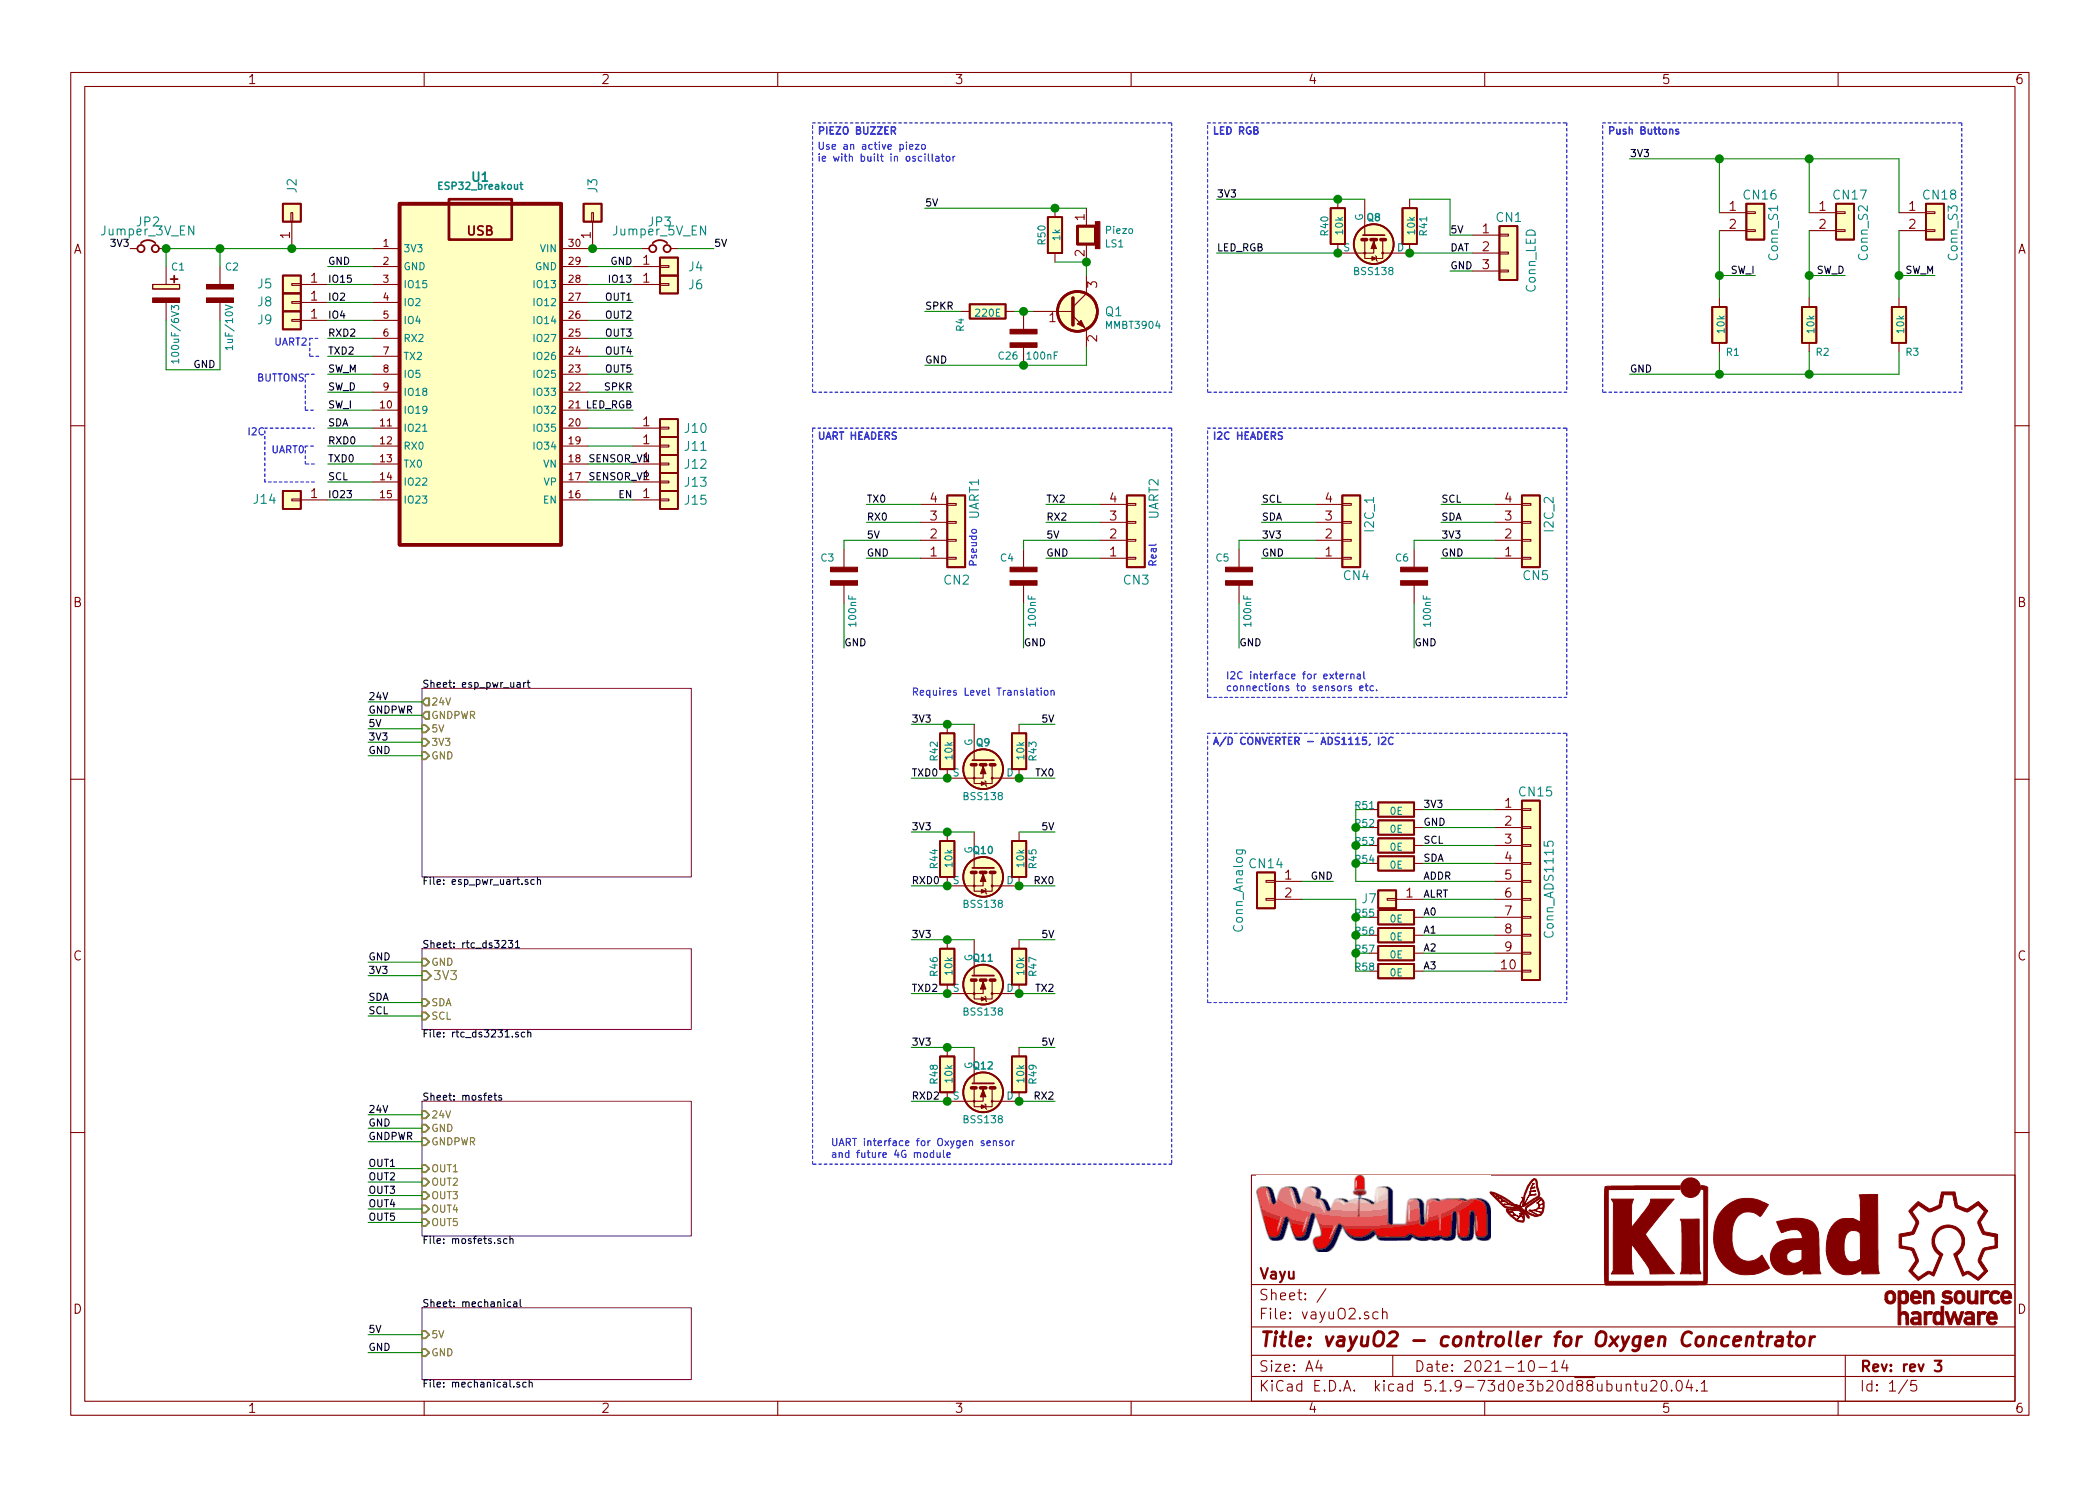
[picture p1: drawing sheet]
EESchema Schematic File Version 4
EELAYER 30 0
EELAYER END
$Descr A4 11693 8268
encoding utf-8
Sheet 1 5
Title "vayuO2 - controller for Oxygen Concentrator"
Date "2021-10-14"
Rev "rev 3"
Comp "Vayu"
Comment1 ""
Comment2 ""
Comment3 ""
Comment4 ""
$EndDescr
Text Label 1825 2675 0    40   ~ 0
SCL
Text Label 1825 2375 0    40   ~ 0
SDA
Text Label 3525 2175 2    40   ~ 0
SPKR
Text Label 3525 2275 2    40   ~ 0
LED_RGB
$Comp
L AA_vayuO2_symbols:R R2
U 1 1
P 10075 1800
F 0 "R2" H 10150 1650 40  0000 C CNN
F 1 "10k" V 10082 1801 40  0000 C CNN
F 2 "AA_vayu:R_0603_1608Metric" V 10005 1800 30  0001 C CNN
F 3 "" H 10075 1800 30  0000 C CNN
	1    10075 1800
	1    0    0    -1  
$EndComp
$Comp
L AA_vayuO2_symbols:R R3
U 1 1
P 10575 1800
F 0 "R3" H 10650 1650 40  0000 C CNN
F 1 "10k" V 10582 1801 40  0000 C CNN
F 2 "AA_vayu:R_0603_1608Metric" V 10505 1800 30  0001 C CNN
F 3 "" H 10575 1800 30  0000 C CNN
	1    10575 1800
	1    0    0    -1  
$EndComp
Text Label 10275 1525 2    40   ~ 0
SW_D
Text Label 10775 1525 2    40   ~ 0
SW_M
Text Notes 8950 750  0    40   ~ 8
Push Buttons
Wire Wire Line
	10075 1525 10275 1525
Connection ~ 10075 1525
Wire Wire Line
	10575 1525 10775 1525
Connection ~ 10575 1525
Wire Wire Line
	10575 2075 10575 1950
Wire Wire Line
	9075 2075 9575 2075
Wire Wire Line
	10075 2075 10075 1950
Wire Wire Line
	9075 875  9575 875 
$Sheet
S 2350 7275 1500 400 
U 5A47432D
F0 "mechanical" 40
F1 "mechanical.sch" 40
F2 "5V" I L 2350 7425 40 
F3 "GND" I L 2350 7525 40 
$EndSheet
$Sheet
S 2350 5275 1500 450 
U 5A447BD8
F0 "rtc_ds3231" 40
F1 "rtc_ds3231.sch" 40
F2 "GND" I L 2350 5350 40 
F3 "SDA" I L 2350 5575 40 
F4 "SCL" I L 2350 5650 40 
F5 "3V3" I L 2350 5425 50 
$EndSheet
Wire Wire Line
	2050 5350 2350 5350
Wire Wire Line
	2050 5575 2350 5575
Wire Wire Line
	2350 5650 2050 5650
Text Label 2050 5350 0    40   ~ 0
GND
Text Label 2050 5575 0    40   ~ 0
SDA
Text Label 2050 5650 0    40   ~ 0
SCL
$Sheet
S 2350 3825 1500 1050
U 5A452227
F0 "esp_pwr_uart" 40
F1 "esp_pwr_uart.sch" 40
F2 "GND" I L 2350 4200 40 
F3 "5V" I L 2350 4050 40 
F4 "3V3" I L 2350 4125 40 
F5 "24V" O L 2350 3900 40 
F6 "GNDPWR" O L 2350 3975 40 
$EndSheet
Wire Wire Line
	2050 4050 2350 4050
Wire Wire Line
	2350 4200 2050 4200
Wire Wire Line
	2050 4125 2350 4125
Text Label 2050 4050 0    40   ~ 0
5V
Text Label 2050 4200 0    40   ~ 0
GND
Text Label 2050 4125 0    40   ~ 0
3V3
Wire Wire Line
	3525 1475 3275 1475
Wire Wire Line
	3525 2775 3275 2775
Wire Wire Line
	3525 2275 3275 2275
Wire Wire Line
	3275 2175 3525 2175
Wire Wire Line
	2075 1475 1825 1475
Wire Wire Line
	2075 2575 1825 2575
Wire Wire Line
	1825 2475 2075 2475
Wire Wire Line
	1825 2075 2075 2075
Wire Wire Line
	2075 2175 1825 2175
Wire Wire Line
	1825 2275 2075 2275
Wire Wire Line
	1825 1775 2075 1775
Wire Wire Line
	2075 1675 1825 1675
Wire Wire Line
	3525 1575 3275 1575
Wire Wire Line
	2075 1575 1825 1575
Text Label 3525 1475 2    40   ~ 0
GND
Text Label 725  1375 2    40   ~ 0
3V3
Text Label 1825 1475 0    40   ~ 0
GND
Text Label 3525 2775 2    40   ~ 0
EN
Text Label 1825 1575 0    40   ~ 0
IO15
Text Label 3525 1575 2    40   ~ 0
IO13
$Comp
L AA_vayuO2_symbols:R R1
U 1 1
P 9575 1800
F 0 "R1" H 9650 1650 40  0000 C CNN
F 1 "10k" V 9582 1801 40  0000 C CNN
F 2 "AA_vayu:R_0603_1608Metric" V 9505 1800 30  0001 C CNN
F 3 "" H 9575 1800 30  0000 C CNN
	1    9575 1800
	1    0    0    -1  
$EndComp
Text Label 9075 2075 0    40   ~ 0
GND
Text Label 9775 1525 2    40   ~ 0
SW_I
Wire Wire Line
	9575 1525 9775 1525
Connection ~ 9575 1525
Wire Wire Line
	9575 1950 9575 2075
Connection ~ 10075 875 
Connection ~ 9575 875 
Connection ~ 10075 2075
Connection ~ 9575 2075
Text Label 1825 2275 0    40   ~ 0
SW_I
Text Label 1825 2175 0    40   ~ 0
SW_D
Text Label 1825 2075 0    40   ~ 0
SW_M
Wire Notes Line
	1750 2075 1700 2075
Wire Notes Line
	1700 2075 1700 2275
Wire Notes Line
	1700 2275 1750 2275
Text Notes 1700 2125 2    40   ~ 0
BUTTONS
Text Notes 1375 2425 0    40   ~ 0
I2C
Wire Notes Line
	1750 2575 1700 2575
Wire Notes Line
	1700 2575 1700 2475
Wire Notes Line
	1700 2475 1750 2475
Text Notes 1700 2525 2    40   ~ 0
UART0
$Comp
L AA_vayuO2_symbols:C_POL C1
U 1 1
P 925 1625
F 0 "C1" H 950 1775 40  0000 L CNN
F 1 "100uF/6V3" V 975 1225 40  0000 L CNN
F 2 "AA_vayu:CP_Elec_6.3x5.3" H 925 1625 60  0001 C CNN
F 3 "" H 925 1625 60  0000 C CNN
	1    925  1625
	1    0    0    -1  
$EndComp
$Comp
L AA_vayuO2_symbols:C_NP C2
U 1 1
P 1225 1625
F 0 "C2" H 1250 1775 40  0000 L CNN
F 1 "1uF/10V" V 1275 1300 40  0000 L CNN
F 2 "AA_vayu:C_0603_1608Metric" H 1225 1625 60  0001 C CNN
F 3 "" H 1225 1625 60  0000 C CNN
	1    1225 1625
	1    0    0    -1  
$EndComp
Wire Wire Line
	925  1375 925  1475
Wire Wire Line
	925  1375 1225 1375
Wire Wire Line
	1225 1375 1225 1475
Wire Wire Line
	925  1775 925  2050
Wire Wire Line
	925  2050 1225 2050
Wire Wire Line
	1225 2050 1225 1775
Text Label 1075 2050 0    40   ~ 0
GND
Wire Wire Line
	10075 1525 10075 1650
Wire Wire Line
	10575 1525 10575 1650
Wire Wire Line
	9575 1525 9575 1650
Wire Wire Line
	10075 875  10575 875 
Wire Wire Line
	9575 875  10075 875 
Wire Wire Line
	10075 2075 10575 2075
Wire Wire Line
	9575 2075 10075 2075
$Comp
L AA_vayuO2_symbols:LOGO_WL G1
U 1 1
P 8475 6700
F 0 "G1" H 8475 6564 60  0001 C CNN
F 1 "LOGO_WL" H 8475 6836 60  0001 C CNN
F 2 "AA_vayu:logo_butterfly_silk_15x12" H 8475 6700 60  0001 C CNN
F 3 "" H 8475 6700 60  0001 C CNN
F 4 "Value" H 8475 6700 50  0001 C CNN "manf#"
	1    8475 6700
	1    0    0    -1  
$EndComp
$Comp
L AA_vayuO2_symbols:OSHW G3
U 1 1
P 10850 7000
F 0 "G3" H 10850 6950 40  0001 C CNN
F 1 "OSHW" H 10850 7100 40  0001 C CNN
F 2 "AA_vayu:Logo_silk_OSHW_6x6mm" H 10850 7000 60  0001 C CNN
F 3 "" H 10850 7000 60  0000 C CNN
F 4 "Value" H 10850 7000 50  0001 C CNN "manf#"
	1    10850 7000
	1    0    0    -1  
$EndComp
$Comp
L AA_vayuO2_symbols:KiCad G2
U 1 1
P 9700 6850
F 0 "G2" H 9700 6582 60  0001 C CNN
F 1 "KiCad" H 9700 7118 60  0001 C CNN
F 2 "AA_vayu:KiCad-Logo2_6mm_SilkScreen" H 9700 6850 60  0001 C CNN
F 3 "" H 9700 6850 60  0001 C CNN
F 4 "Value" H 9700 6850 50  0001 C CNN "manf#"
	1    9700 6850
	1    0    0    -1  
$EndComp
Text Label 3275 2675 0    40   ~ 0
SENSOR_VP
Text Label 3275 2575 0    40   ~ 0
SENSOR_VN
Text Label 1825 1675 0    40   ~ 0
IO2
Text Label 1825 2775 0    40   ~ 0
IO23
Wire Wire Line
	2350 5425 2050 5425
Text Label 2050 5425 0    40   ~ 0
3V3
Wire Notes Line
	8925 675  10925 675 
Wire Notes Line
	10925 675  10925 2175
Wire Notes Line
	10925 2175 8925 2175
Wire Notes Line
	8925 2175 8925 675 
Text Label 7025 2900 0    40   ~ 0
SDA
Text Label 7025 2800 0    40   ~ 0
SCL
Text Label 7025 3000 0    40   ~ 0
3V3
Text Label 7025 3100 0    40   ~ 0
GND
$Comp
L AA_vayuO2_symbols:Conn_01x04 CN5
U 1 1
P 8525 3000
F 0 "CN5" H 8475 3200 50  0000 L CNN
F 1 "I2C_2" V 8625 2750 50  0000 L CNN
F 2 "AA_vayu:JST_EH_B4B-EH-A_1x04_P2.50mm_Vertical" H 8525 3000 50  0001 C CNN
F 3 "~" H 8525 3000 50  0001 C CNN
	1    8525 3000
	1    0    0    1   
$EndComp
Text Label 8025 2900 0    40   ~ 0
SDA
Text Label 8025 2800 0    40   ~ 0
SCL
Text Label 8025 3000 0    40   ~ 0
3V3
Text Label 8025 3100 0    40   ~ 0
GND
Wire Wire Line
	8325 2800 8025 2800
Wire Wire Line
	8025 2900 8325 2900
Text Notes 6825 3850 0    40   ~ 0
I2C interface for external\nconnections to sensors etc.\n
Wire Notes Line
	6725 2375 8725 2375
Wire Notes Line
	8725 2375 8725 3875
Wire Notes Line
	8725 3875 6725 3875
Wire Notes Line
	6725 3875 6725 2375
Text Notes 6750 2450 0    40   ~ 8
I2C HEADERS
$Comp
L AA_vayuO2_symbols:C_NP C6
U 1 1
P 7875 3200
F 0 "C6" H 7900 3100 40  0000 L CNN
F 1 "100nF" V 7800 3300 40  0000 L CNN
F 2 "AA_vayu:C_0603_1608Metric" H 7875 3200 60  0001 C CNN
F 3 "" H 7875 3200 60  0000 C CNN
	1    7875 3200
	-1   0    0    1   
$EndComp
$Comp
L AA_vayuO2_symbols:C_NP C5
U 1 1
P 6900 3200
F 0 "C5" H 6950 3100 40  0000 L CNN
F 1 "100nF" V 6850 3300 40  0000 L CNN
F 2 "AA_vayu:C_0603_1608Metric" H 6900 3200 60  0001 C CNN
F 3 "" H 6900 3200 60  0000 C CNN
	1    6900 3200
	-1   0    0    1   
$EndComp
Wire Wire Line
	7875 3000 7875 3050
Wire Wire Line
	7875 3000 8325 3000
Wire Wire Line
	6900 3000 6900 3050
Wire Wire Line
	6900 3350 6900 3600
Wire Wire Line
	7875 3600 7875 3350
Text Label 7875 3600 0    40   ~ 0
GND
Text Label 6900 3600 0    40   ~ 0
GND
Text Label 1825 1975 0    40   ~ 0
TXD2
Text Label 1825 1875 0    40   ~ 0
RXD2
Wire Wire Line
	1825 2675 2075 2675
Wire Wire Line
	2075 2375 1825 2375
Wire Notes Line
	1750 2675 1475 2675
Wire Notes Line
	1475 2675 1475 2375
Wire Notes Line
	1475 2375 1750 2375
Text Label 9075 875  0    40   ~ 0
3V3
Wire Wire Line
	6900 3000 7325 3000
Wire Wire Line
	7025 2900 7325 2900
Wire Wire Line
	7325 2800 7025 2800
$Comp
L AA_vayuO2_symbols:Conn_01x04 CN4
U 1 1
P 7525 3000
F 0 "CN4" H 7475 3200 50  0000 L CNN
F 1 "I2C_1" V 7625 2750 50  0000 L CNN
F 2 "AA_vayu:JST_EH_B4B-EH-A_1x04_P2.50mm_Vertical" H 7525 3000 50  0001 C CNN
F 3 "~" H 7525 3000 50  0001 C CNN
	1    7525 3000
	1    0    0    1   
$EndComp
Text Label 1825 1775 0    40   ~ 0
IO4
Text Label 4825 2900 0    40   ~ 0
RX0
Text Label 4825 2800 0    40   ~ 0
TX0
Text Label 4825 3000 0    40   ~ 0
5V
Text Label 4825 3100 0    40   ~ 0
GND
Text Notes 4625 6450 0    40   ~ 0
UART interface for Oxygen sensor\nand future 4G module\n
Wire Notes Line
	4525 2375 6525 2375
Wire Notes Line
	6525 2375 6525 6475
Wire Notes Line
	6525 6475 4525 6475
Wire Notes Line
	4525 6475 4525 2375
Text Notes 4550 2450 0    40   ~ 8
UART HEADERS
$Comp
L AA_vayuO2_symbols:C_NP C3
U 1 1
P 4700 3200
F 0 "C3" H 4750 3100 40  0000 L CNN
F 1 "100nF" V 4650 3300 40  0000 L CNN
F 2 "AA_vayu:C_0603_1608Metric" H 4700 3200 60  0001 C CNN
F 3 "" H 4700 3200 60  0000 C CNN
	1    4700 3200
	-1   0    0    1   
$EndComp
Wire Wire Line
	4700 3000 4700 3050
Wire Wire Line
	4700 3350 4700 3600
Text Label 4700 3600 0    40   ~ 0
GND
Wire Wire Line
	4700 3000 5125 3000
Wire Wire Line
	4825 2900 5125 2900
Wire Wire Line
	5125 2800 4825 2800
$Comp
L AA_vayuO2_symbols:Conn_01x04 CN2
U 1 1
P 5325 3000
F 0 "CN2" H 5250 3225 50  0000 L CNN
F 1 "UART1" V 5425 2650 50  0000 L CNN
F 2 "AA_vayu:JST_EH_B4B-EH-A_1x04_P2.50mm_Vertical" H 5325 3000 50  0001 C CNN
F 3 "~" H 5325 3000 50  0001 C CNN
	1    5325 3000
	1    0    0    1   
$EndComp
Wire Wire Line
	8025 3100 8325 3100
Wire Wire Line
	7025 3100 7325 3100
Wire Wire Line
	4825 3100 5125 3100
Text Notes 5075 3875 0    40   ~ 0
Requires Level Translation
$Sheet
S 2350 6125 1500 750 
U 6178DB6E
F0 "mosfets" 40
F1 "mosfets.sch" 40
F2 "24V" I L 2350 6200 40 
F3 "GND" I L 2350 6275 40 
F4 "OUT1" I L 2350 6500 40 
F5 "OUT2" I L 2350 6575 40 
F6 "OUT3" I L 2350 6650 40 
F7 "OUT4" I L 2350 6725 40 
F8 "OUT5" I L 2350 6800 40 
F9 "GNDPWR" I L 2350 6350 40 
$EndSheet
Text Notes 1525 1925 0    40   ~ 0
UART2
Wire Notes Line
	1775 1975 1725 1975
Wire Notes Line
	1725 1975 1725 1875
Wire Notes Line
	1725 1875 1775 1875
Text Label 5825 2900 0    40   ~ 0
RX2
Text Label 5825 2800 0    40   ~ 0
TX2
Text Label 5825 3000 0    40   ~ 0
5V
Text Label 5825 3100 0    40   ~ 0
GND
$Comp
L AA_vayuO2_symbols:C_NP C4
U 1 1
P 5700 3200
F 0 "C4" H 5750 3100 40  0000 L CNN
F 1 "100nF" V 5650 3300 40  0000 L CNN
F 2 "AA_vayu:C_0603_1608Metric" H 5700 3200 60  0001 C CNN
F 3 "" H 5700 3200 60  0000 C CNN
	1    5700 3200
	-1   0    0    1   
$EndComp
Wire Wire Line
	5700 3000 5700 3050
Wire Wire Line
	5700 3350 5700 3600
Text Label 5700 3600 0    40   ~ 0
GND
Wire Wire Line
	5700 3000 6125 3000
Wire Wire Line
	5825 2900 6125 2900
Wire Wire Line
	6125 2800 5825 2800
$Comp
L AA_vayuO2_symbols:Conn_01x04 CN3
U 1 1
P 6325 3000
F 0 "CN3" H 6250 3225 50  0000 L CNN
F 1 "UART2" V 6425 2650 50  0000 L CNN
F 2 "AA_vayu:JST_EH_B4B-EH-A_1x04_P2.50mm_Vertical" H 6325 3000 50  0001 C CNN
F 3 "~" H 6325 3000 50  0001 C CNN
	1    6325 3000
	1    0    0    1   
$EndComp
Wire Wire Line
	5825 3100 6125 3100
Text Notes 5450 3150 1    40   ~ 0
Pseudo
Text Notes 6450 3150 1    40   ~ 0
Real
$Comp
L AA_vayuO2_symbols:Conn_01x03 CN1
U 1 1
P 8400 1400
F 0 "CN1" H 8325 1600 50  0000 L CNN
F 1 "Conn_LED" V 8525 1175 50  0000 L CNN
F 2 "AA_vayu:JST_EH_B3B-EH-A_1x03_P2.50mm_Vertical" H 8400 1400 50  0001 C CNN
F 3 "" H 8400 1400 50  0001 C CNN
	1    8400 1400
	1    0    0    -1  
$EndComp
Wire Wire Line
	8200 1300 8075 1300
Wire Wire Line
	8200 1500 8075 1500
Text Label 8075 1300 0    40   ~ 0
5V
Text Label 8075 1400 0    40   ~ 0
DAT
Text Label 8075 1500 0    40   ~ 0
GND
Text Label 6775 1400 0    40   ~ 0
LED_RGB
Text Notes 6750 750  0    40   ~ 8
LED RGB
Wire Notes Line
	6725 675  8725 675 
Wire Notes Line
	6725 2175 6725 675 
Wire Notes Line
	8725 675  8725 2175
Wire Notes Line
	8725 2175 6725 2175
$Comp
L AA_vayuO2_symbols:Q_NPN_MMBT3904 Q1
U 1 1
P 5950 1725
F 0 "Q1" H 6150 1725 50  0000 L CNN
F 1 "MMBT3904" H 6150 1650 40  0000 L CNN
F 2 "AA_vayu:SOT-23" H 6150 1825 50  0001 C CNN
F 3 "" H 5950 1725 50  0000 C CNN
	1    5950 1725
	1    0    0    -1  
$EndComp
$Comp
L AA_vayuO2_symbols:Earphone LS1
U 1 1
P 6050 1300
F 0 "LS1" H 6150 1350 40  0000 L CNN
F 1 "Piezo" H 6150 1275 40  0000 L CNN
F 2 "AA_vayu:JST_EH_B2B-EH-A_1x02_P2.50mm_Vertical" V 6050 1350 50  0001 C CNN
F 3 "~" V 6050 1350 50  0001 C CNN
	1    6050 1300
	1    0    0    1   
$EndComp
$Comp
L AA_vayuO2_symbols:R R4
U 1 1
P 5500 1725
F 0 "R4" H 5575 1575 40  0000 C CNN
F 1 "220E" V 5507 1726 40  0000 C CNN
F 2 "AA_vayu:R_0603_1608Metric" V 5430 1725 30  0001 C CNN
F 3 "" H 5500 1725 30  0000 C CNN
	1    5500 1725
	0    1    1    0   
$EndComp
Wire Wire Line
	6050 1450 6050 1525
Wire Wire Line
	6050 1450 5875 1450
Connection ~ 6050 1450
Wire Wire Line
	5750 1725 5700 1725
Wire Wire Line
	5350 1725 5150 1725
Wire Wire Line
	6050 1925 6050 2025
Wire Wire Line
	6050 2025 5700 2025
Text Label 5150 1150 0    40   ~ 0
5V
Text Label 5150 2025 0    40   ~ 0
GND
Text Label 5150 1725 0    40   ~ 0
SPKR
Wire Notes Line
	4525 675  6525 675 
Wire Notes Line
	4525 2175 4525 675 
Text Notes 4550 750  0    40   ~ 8
PIEZO BUZZER
Wire Notes Line
	6525 675  6525 2175
Wire Notes Line
	6525 2175 4525 2175
Text Notes 4550 900  0    40   ~ 0
Use an active piezo\nie with built in oscillator
Wire Wire Line
	2050 6275 2350 6275
Text Label 2050 6275 0    40   ~ 0
GND
Wire Wire Line
	2050 3900 2350 3900
Text Label 2050 3900 0    40   ~ 0
24V
Wire Wire Line
	2050 6200 2350 6200
Wire Wire Line
	2050 6500 2350 6500
Wire Wire Line
	2050 6575 2350 6575
Wire Wire Line
	2050 6650 2350 6650
Wire Wire Line
	2050 6725 2350 6725
Wire Wire Line
	2050 6800 2350 6800
Text Label 2050 6200 0    40   ~ 0
24V
Text Label 2050 6650 0    40   ~ 0
OUT3
Text Label 2050 6725 0    40   ~ 0
OUT4
Text Label 2050 6800 0    40   ~ 0
OUT5
Text Label 2050 6500 0    40   ~ 0
OUT1
Text Label 2050 6575 0    40   ~ 0
OUT2
$Comp
L AA_vayuO2_symbols:MOSFET-N Q8
U 1 1
P 7650 1300
F 0 "Q8" V 7550 1300 40  0000 C CNB
F 1 "BSS138" V 7850 1300 40  0000 C CNN
F 2 "AA_vayu:SOT-23" H 7520 1402 29  0001 C CNN
F 3 "" H 7650 1300 60  0000 C CNN
	1    7650 1300
	0    1    1    0   
$EndComp
$Comp
L AA_vayuO2_symbols:R R40
U 1 1
P 7450 1250
F 0 "R40" V 7375 1250 40  0000 C CNN
F 1 "10k" V 7457 1251 40  0000 C CNN
F 2 "AA_vayu:R_0603_1608Metric" V 7380 1250 30  0001 C CNN
F 3 "" H 7450 1250 30  0000 C CNN
	1    7450 1250
	1    0    0    -1  
$EndComp
$Comp
L AA_vayuO2_symbols:R R41
U 1 1
P 7850 1250
F 0 "R41" V 7925 1250 40  0000 C CNN
F 1 "10k" V 7857 1251 40  0000 C CNN
F 2 "AA_vayu:R_0603_1608Metric" V 7780 1250 30  0001 C CNN
F 3 "" H 7850 1250 30  0000 C CNN
	1    7850 1250
	1    0    0    -1  
$EndComp
Wire Wire Line
	6775 1400 7450 1400
Connection ~ 7450 1400
Connection ~ 7850 1400
Wire Wire Line
	7850 1400 8200 1400
Wire Wire Line
	7600 1100 7450 1100
Wire Wire Line
	7450 1100 6775 1100
Connection ~ 7450 1100
Wire Wire Line
	8075 1300 8075 1100
Wire Wire Line
	8075 1100 7850 1100
Text Label 6775 1100 0    40   ~ 0
3V3
$Comp
L AA_vayuO2_symbols:C_NP C26
U 1 1
P 5700 1875
F 0 "C26" H 5725 1975 40  0000 L CNN
F 1 "100nF" H 5500 1975 40  0000 L CNN
F 2 "AA_vayu:C_0603_1608Metric" H 5700 1875 60  0001 C CNN
F 3 "" H 5700 1875 60  0000 C CNN
	1    5700 1875
	-1   0    0    1   
$EndComp
Connection ~ 5700 2025
Wire Wire Line
	5700 2025 5150 2025
Connection ~ 5700 1725
Wire Wire Line
	5700 1725 5650 1725
Text Label 5875 4025 2    40   ~ 0
5V
$Comp
L AA_vayuO2_symbols:MOSFET-N Q9
U 1 1
P 5475 4225
F 0 "Q9" V 5375 4225 40  0000 C CNB
F 1 "BSS138" V 5675 4225 40  0000 C CNN
F 2 "AA_vayu:SOT-23" H 5345 4327 29  0001 C CNN
F 3 "" H 5475 4225 60  0000 C CNN
	1    5475 4225
	0    1    1    0   
$EndComp
$Comp
L AA_vayuO2_symbols:R R42
U 1 1
P 5275 4175
F 0 "R42" V 5200 4175 40  0000 C CNN
F 1 "10k" V 5282 4176 40  0000 C CNN
F 2 "AA_vayu:R_0603_1608Metric" V 5205 4175 30  0001 C CNN
F 3 "" H 5275 4175 30  0000 C CNN
	1    5275 4175
	1    0    0    -1  
$EndComp
$Comp
L AA_vayuO2_symbols:R R43
U 1 1
P 5675 4175
F 0 "R43" V 5750 4175 40  0000 C CNN
F 1 "10k" V 5682 4176 40  0000 C CNN
F 2 "AA_vayu:R_0603_1608Metric" V 5605 4175 30  0001 C CNN
F 3 "" H 5675 4175 30  0000 C CNN
	1    5675 4175
	1    0    0    -1  
$EndComp
Wire Wire Line
	5075 4325 5275 4325
Connection ~ 5275 4325
Connection ~ 5675 4325
Wire Wire Line
	5675 4325 5875 4325
Wire Wire Line
	5425 4025 5275 4025
Wire Wire Line
	5275 4025 5075 4025
Connection ~ 5275 4025
Text Label 5075 4025 0    40   ~ 0
3V3
Wire Wire Line
	5675 4025 5875 4025
$Comp
L AA_vayuO2_symbols:MOSFET-N Q10
U 1 1
P 5475 4825
F 0 "Q10" V 5375 4825 40  0000 C CNB
F 1 "BSS138" V 5675 4825 40  0000 C CNN
F 2 "AA_vayu:SOT-23" H 5345 4927 29  0001 C CNN
F 3 "" H 5475 4825 60  0000 C CNN
	1    5475 4825
	0    1    1    0   
$EndComp
$Comp
L AA_vayuO2_symbols:R R44
U 1 1
P 5275 4775
F 0 "R44" V 5200 4775 40  0000 C CNN
F 1 "10k" V 5282 4776 40  0000 C CNN
F 2 "AA_vayu:R_0603_1608Metric" V 5205 4775 30  0001 C CNN
F 3 "" H 5275 4775 30  0000 C CNN
	1    5275 4775
	1    0    0    -1  
$EndComp
$Comp
L AA_vayuO2_symbols:R R45
U 1 1
P 5675 4775
F 0 "R45" V 5750 4775 40  0000 C CNN
F 1 "10k" V 5682 4776 40  0000 C CNN
F 2 "AA_vayu:R_0603_1608Metric" V 5605 4775 30  0001 C CNN
F 3 "" H 5675 4775 30  0000 C CNN
	1    5675 4775
	1    0    0    -1  
$EndComp
Wire Wire Line
	5075 4925 5275 4925
Connection ~ 5275 4925
Connection ~ 5675 4925
Wire Wire Line
	5675 4925 5875 4925
Wire Wire Line
	5425 4625 5275 4625
Wire Wire Line
	5275 4625 5075 4625
Connection ~ 5275 4625
Text Label 5075 4625 0    40   ~ 0
3V3
Wire Wire Line
	5675 4625 5875 4625
Text Label 5875 5225 2    40   ~ 0
5V
$Comp
L AA_vayuO2_symbols:MOSFET-N Q11
U 1 1
P 5475 5425
F 0 "Q11" V 5375 5425 40  0000 C CNB
F 1 "BSS138" V 5675 5425 40  0000 C CNN
F 2 "AA_vayu:SOT-23" H 5345 5527 29  0001 C CNN
F 3 "" H 5475 5425 60  0000 C CNN
	1    5475 5425
	0    1    1    0   
$EndComp
$Comp
L AA_vayuO2_symbols:R R46
U 1 1
P 5275 5375
F 0 "R46" V 5200 5375 40  0000 C CNN
F 1 "10k" V 5282 5376 40  0000 C CNN
F 2 "AA_vayu:R_0603_1608Metric" V 5205 5375 30  0001 C CNN
F 3 "" H 5275 5375 30  0000 C CNN
	1    5275 5375
	1    0    0    -1  
$EndComp
$Comp
L AA_vayuO2_symbols:R R47
U 1 1
P 5675 5375
F 0 "R47" V 5750 5375 40  0000 C CNN
F 1 "10k" V 5682 5376 40  0000 C CNN
F 2 "AA_vayu:R_0603_1608Metric" V 5605 5375 30  0001 C CNN
F 3 "" H 5675 5375 30  0000 C CNN
	1    5675 5375
	1    0    0    -1  
$EndComp
Wire Wire Line
	5075 5525 5275 5525
Connection ~ 5275 5525
Connection ~ 5675 5525
Wire Wire Line
	5675 5525 5875 5525
Wire Wire Line
	5425 5225 5275 5225
Wire Wire Line
	5275 5225 5075 5225
Connection ~ 5275 5225
Text Label 5075 5225 0    40   ~ 0
3V3
Wire Wire Line
	5675 5225 5875 5225
Text Label 5875 5825 2    40   ~ 0
5V
$Comp
L AA_vayuO2_symbols:MOSFET-N Q12
U 1 1
P 5475 6025
F 0 "Q12" V 5375 6025 40  0000 C CNB
F 1 "BSS138" V 5675 6025 40  0000 C CNN
F 2 "AA_vayu:SOT-23" H 5345 6127 29  0001 C CNN
F 3 "" H 5475 6025 60  0000 C CNN
	1    5475 6025
	0    1    1    0   
$EndComp
$Comp
L AA_vayuO2_symbols:R R48
U 1 1
P 5275 5975
F 0 "R48" V 5200 5975 40  0000 C CNN
F 1 "10k" V 5282 5976 40  0000 C CNN
F 2 "AA_vayu:R_0603_1608Metric" V 5205 5975 30  0001 C CNN
F 3 "" H 5275 5975 30  0000 C CNN
	1    5275 5975
	1    0    0    -1  
$EndComp
$Comp
L AA_vayuO2_symbols:R R49
U 1 1
P 5675 5975
F 0 "R49" V 5750 5975 40  0000 C CNN
F 1 "10k" V 5682 5976 40  0000 C CNN
F 2 "AA_vayu:R_0603_1608Metric" V 5605 5975 30  0001 C CNN
F 3 "" H 5675 5975 30  0000 C CNN
	1    5675 5975
	1    0    0    -1  
$EndComp
Wire Wire Line
	5075 6125 5275 6125
Connection ~ 5275 6125
Connection ~ 5675 6125
Wire Wire Line
	5675 6125 5875 6125
Wire Wire Line
	5425 5825 5275 5825
Wire Wire Line
	5275 5825 5075 5825
Connection ~ 5275 5825
Text Label 5075 5825 0    40   ~ 0
3V3
Wire Wire Line
	5675 5825 5875 5825
Text Label 5075 4325 0    40   ~ 0
TXD0
Text Label 5075 4925 0    40   ~ 0
RXD0
Text Label 5075 5525 0    40   ~ 0
TXD2
Text Label 5075 6125 0    40   ~ 0
RXD2
Text Label 5875 4625 2    40   ~ 0
5V
Text Label 5875 4325 2    40   ~ 0
TX0
Text Label 5875 4925 2    40   ~ 0
RX0
Text Label 5875 5525 2    40   ~ 0
TX2
Text Label 5875 6125 2    40   ~ 0
RX2
$Comp
L AA_vayuO2_symbols:R R50
U 1 1
P 5875 1300
F 0 "R50" V 5800 1300 40  0000 C CNN
F 1 "1k" V 5882 1301 40  0000 C CNN
F 2 "AA_vayu:R_0603_1608Metric" V 5805 1300 30  0001 C CNN
F 3 "" H 5875 1300 30  0000 C CNN
	1    5875 1300
	1    0    0    -1  
$EndComp
Connection ~ 5875 1150
Wire Wire Line
	5875 1150 6050 1150
Wire Wire Line
	5150 1150 5875 1150
$Comp
L AA_vayuO2_symbols:Conn_01x10 CN15
U 1 1
P 8525 4950
F 0 "CN15" H 8450 5500 50  0000 L CNN
F 1 "Conn_ADS1115" V 8625 4675 50  0000 L CNN
F 2 "AA_vayu:ADS1115" H 8525 5000 50  0001 C CNN
F 3 "~" H 8525 5000 50  0001 C CNN
	1    8525 4950
	1    0    0    -1  
$EndComp
Wire Wire Line
	8325 4500 7925 4500
Text Label 7925 4500 0    40   ~ 0
3V3
Wire Wire Line
	8325 4600 7925 4600
Text Label 7925 4600 0    40   ~ 0
GND
Wire Wire Line
	8325 4700 7925 4700
Text Label 7925 4700 0    40   ~ 0
SCL
Wire Wire Line
	8325 4800 7925 4800
Text Label 7925 4800 0    40   ~ 0
SDA
Text Label 7925 4900 0    40   ~ 0
ADDR
Wire Wire Line
	8325 5000 7925 5000
Text Label 7925 5000 0    40   ~ 0
ALRT
Wire Wire Line
	8325 5100 7925 5100
Text Label 7925 5100 0    40   ~ 0
A0
Wire Wire Line
	8325 5200 7925 5200
Text Label 7925 5200 0    40   ~ 0
A1
Wire Wire Line
	8325 5300 7925 5300
Text Label 7925 5300 0    40   ~ 0
A2
Wire Wire Line
	8325 5400 7925 5400
Text Label 7925 5400 0    40   ~ 0
A3
$Comp
L AA_vayuO2_symbols:R R51
U 1 1
P 7775 4500
F 0 "R51" V 7750 4325 40  0000 C CNN
F 1 "0E" V 7782 4501 40  0000 C CNN
F 2 "AA_vayu:SolderJumper-2_P1.3mm_Open_RoundedPad1.0x1.5mm" V 7705 4500 30  0001 C CNN
F 3 "" H 7775 4500 30  0000 C CNN
	1    7775 4500
	0    1    1    0   
$EndComp
$Comp
L AA_vayuO2_symbols:R R52
U 1 1
P 7775 4600
F 0 "R52" V 7750 4425 40  0000 C CNN
F 1 "0E" V 7782 4601 40  0000 C CNN
F 2 "AA_vayu:SolderJumper-2_P1.3mm_Open_RoundedPad1.0x1.5mm" V 7705 4600 30  0001 C CNN
F 3 "" H 7775 4600 30  0000 C CNN
	1    7775 4600
	0    1    1    0   
$EndComp
$Comp
L AA_vayuO2_symbols:R R53
U 1 1
P 7775 4700
F 0 "R53" V 7750 4525 40  0000 C CNN
F 1 "0E" V 7782 4701 40  0000 C CNN
F 2 "AA_vayu:SolderJumper-2_P1.3mm_Open_RoundedPad1.0x1.5mm" V 7705 4700 30  0001 C CNN
F 3 "" H 7775 4700 30  0000 C CNN
	1    7775 4700
	0    1    1    0   
$EndComp
$Comp
L AA_vayuO2_symbols:R R54
U 1 1
P 7775 4800
F 0 "R54" V 7750 4625 40  0000 C CNN
F 1 "0E" V 7782 4801 40  0000 C CNN
F 2 "AA_vayu:SolderJumper-2_P1.3mm_Open_RoundedPad1.0x1.5mm" V 7705 4800 30  0001 C CNN
F 3 "" H 7775 4800 30  0000 C CNN
	1    7775 4800
	0    1    1    0   
$EndComp
Wire Wire Line
	7550 4900 7550 4800
Wire Wire Line
	7550 4500 7625 4500
Wire Wire Line
	7550 4900 8325 4900
Wire Wire Line
	7625 4600 7550 4600
Connection ~ 7550 4600
Wire Wire Line
	7550 4600 7550 4500
Wire Wire Line
	7625 4700 7550 4700
Connection ~ 7550 4700
Wire Wire Line
	7550 4700 7550 4600
Wire Wire Line
	7625 4800 7550 4800
Connection ~ 7550 4800
Wire Wire Line
	7550 4800 7550 4700
$Comp
L AA_vayuO2_symbols:R R55
U 1 1
P 7775 5100
F 0 "R55" V 7750 4925 40  0000 C CNN
F 1 "0E" V 7782 5101 40  0000 C CNN
F 2 "AA_vayu:SolderJumper-2_P1.3mm_Open_RoundedPad1.0x1.5mm" V 7705 5100 30  0001 C CNN
F 3 "" H 7775 5100 30  0000 C CNN
	1    7775 5100
	0    1    1    0   
$EndComp
$Comp
L AA_vayuO2_symbols:R R56
U 1 1
P 7775 5200
F 0 "R56" V 7750 5025 40  0000 C CNN
F 1 "0E" V 7782 5201 40  0000 C CNN
F 2 "AA_vayu:SolderJumper-2_P1.3mm_Open_RoundedPad1.0x1.5mm" V 7705 5200 30  0001 C CNN
F 3 "" H 7775 5200 30  0000 C CNN
	1    7775 5200
	0    1    1    0   
$EndComp
$Comp
L AA_vayuO2_symbols:R R57
U 1 1
P 7775 5300
F 0 "R57" V 7750 5125 40  0000 C CNN
F 1 "0E" V 7782 5301 40  0000 C CNN
F 2 "AA_vayu:SolderJumper-2_P1.3mm_Open_RoundedPad1.0x1.5mm" V 7705 5300 30  0001 C CNN
F 3 "" H 7775 5300 30  0000 C CNN
	1    7775 5300
	0    1    1    0   
$EndComp
$Comp
L AA_vayuO2_symbols:R R58
U 1 1
P 7775 5400
F 0 "R58" V 7750 5225 40  0000 C CNN
F 1 "0E" V 7782 5401 40  0000 C CNN
F 2 "AA_vayu:SolderJumper-2_P1.3mm_Open_RoundedPad1.0x1.5mm" V 7705 5400 30  0001 C CNN
F 3 "" H 7775 5400 30  0000 C CNN
	1    7775 5400
	0    1    1    0   
$EndComp
$Comp
L AA_vayuO2_symbols:Conn_01x01 J7
U 1 1
P 7725 5000
F 0 "J7" H 7825 5000 50  0000 C CNN
F 1 "Conn_01x01" H 8125 5000 50  0001 C CNN
F 2 "AA_vayu:BreakOutPad2" H 7725 5000 50  0001 C CNN
F 3 "" H 7725 5000 50  0001 C CNN
	1    7725 5000
	-1   0    0    1   
$EndComp
$Comp
L AA_vayuO2_symbols:Conn_01x02 CN14
U 1 1
P 7050 4900
F 0 "CN14" H 7050 5000 50  0000 C CNN
F 1 "Conn_Analog" V 7200 4850 50  0000 C CNN
F 2 "AA_vayu:JST_EH_B2B-EH-A_1x02_P2.50mm_Vertical" H 7050 4900 50  0001 C CNN
F 3 "" H 7050 4900 50  0001 C CNN
	1    7050 4900
	-1   0    0    -1  
$EndComp
Wire Wire Line
	7250 5000 7550 5000
Wire Wire Line
	7550 5400 7625 5400
Wire Wire Line
	7625 5300 7550 5300
Connection ~ 7550 5300
Wire Wire Line
	7550 5300 7550 5400
Wire Wire Line
	7625 5200 7550 5200
Connection ~ 7550 5200
Wire Wire Line
	7550 5200 7550 5300
Wire Wire Line
	7625 5100 7550 5100
Wire Wire Line
	7550 5000 7550 5100
Connection ~ 7550 5100
Wire Wire Line
	7550 5100 7550 5200
Wire Wire Line
	7250 4900 7425 4900
Text Label 7425 4900 2    40   ~ 0
GND
Wire Notes Line
	6725 4075 8725 4075
Wire Notes Line
	6725 5575 6725 4075
Text Notes 6750 4150 0    40   ~ 8
A/D CONVERTER - ADS1115, I2C
Wire Notes Line
	8725 4075 8725 5575
Wire Notes Line
	8725 5575 6725 5575
$Comp
L AA_vayuO2_symbols:Conn_01x02 CN18
U 1 1
P 10775 1175
F 0 "CN18" H 10700 1275 50  0000 L CNN
F 1 "Conn_S3" V 10875 900 50  0000 L CNN
F 2 "AA_vayu:JST_EH_B2B-EH-A_1x02_P2.50mm_Vertical" H 10775 1175 50  0001 C CNN
F 3 "" H 10775 1175 50  0001 C CNN
	1    10775 1175
	1    0    0    -1  
$EndComp
Wire Wire Line
	9575 875  9575 1175
Wire Wire Line
	9575 1275 9575 1525
Wire Wire Line
	10075 1275 10075 1525
Wire Wire Line
	10075 875  10075 1175
Wire Wire Line
	10575 875  10575 1175
Wire Wire Line
	10575 1275 10575 1525
$Comp
L AA_vayuO2_symbols:Conn_01x02 CN17
U 1 1
P 10275 1175
F 0 "CN17" H 10200 1275 50  0000 L CNN
F 1 "Conn_S2" V 10375 900 50  0000 L CNN
F 2 "AA_vayu:JST_EH_B2B-EH-A_1x02_P2.50mm_Vertical" H 10275 1175 50  0001 C CNN
F 3 "" H 10275 1175 50  0001 C CNN
	1    10275 1175
	1    0    0    -1  
$EndComp
$Comp
L AA_vayuO2_symbols:Conn_01x02 CN16
U 1 1
P 9775 1175
F 0 "CN16" H 9700 1275 50  0000 L CNN
F 1 "Conn_S1" V 9875 900 50  0000 L CNN
F 2 "AA_vayu:JST_EH_B2B-EH-A_1x02_P2.50mm_Vertical" H 9775 1175 50  0001 C CNN
F 3 "" H 9775 1175 50  0001 C CNN
	1    9775 1175
	1    0    0    -1  
$EndComp
Wire Wire Line
	2350 3975 2050 3975
Text Label 2050 3975 0    40   ~ 0
GNDPWR
Wire Wire Line
	2050 6350 2350 6350
Text Label 2050 6350 0    40   ~ 0
GNDPWR
Wire Wire Line
	2350 7425 2050 7425
Wire Wire Line
	2050 7525 2350 7525
Text Label 2050 7525 0    40   ~ 0
GND
Text Label 2050 7425 0    40   ~ 0
5V
$Comp
L AA_vayuO2_symbols:ESP32_breakout U1
U 1 1
P 2675 2075
F 0 "U1" H 2675 3175 50  0000 C CNB
F 1 "ESP32_breakout" H 2675 3125 40  0000 C CNB
F 2 "AA_vayu:ESP32_DOIT_V1_Module" H 2875 2675 50  0001 C CNN
F 3 "" H 2975 2775 50  0001 C CNN
	1    2675 2075
	1    0    0    -1  
$EndComp
Wire Wire Line
	2075 1875 1825 1875
Wire Wire Line
	2075 1975 1825 1975
Wire Wire Line
	1825 2775 2075 2775
Text Label 3525 1775 2    40   ~ 0
OUT2
Text Label 3525 1675 2    40   ~ 0
OUT1
Text Label 3525 2075 2    40   ~ 0
OUT5
Text Label 3525 1975 2    40   ~ 0
OUT4
Text Label 3525 1875 2    40   ~ 0
OUT3
Wire Wire Line
	3525 2075 3275 2075
Wire Wire Line
	3275 1975 3525 1975
Wire Wire Line
	3525 1875 3275 1875
Wire Wire Line
	3275 1775 3525 1775
Wire Wire Line
	3525 1675 3275 1675
Text Label 1825 2575 0    40   ~ 0
TXD0
Text Label 1825 2475 0    40   ~ 0
RXD0
$Comp
L AA_vayuO2_symbols:Conn_01x01 J5
U 1 1
P 1625 1575
F 0 "J5" H 1775 1575 50  0000 C CNN
F 1 "Conn_01x01" H 1525 1425 50  0001 C CNN
F 2 "AA_vayu:BreakOutPad2" H 1625 1575 50  0001 C CNN
F 3 "" H 1625 1575 50  0001 C CNN
	1    1625 1575
	-1   0    0    1   
$EndComp
$Comp
L AA_vayuO2_symbols:Conn_01x01 J8
U 1 1
P 1625 1675
F 0 "J8" H 1775 1675 50  0000 C CNN
F 1 "Conn_01x01" H 1525 1525 50  0001 C CNN
F 2 "AA_vayu:BreakOutPad2" H 1625 1675 50  0001 C CNN
F 3 "" H 1625 1675 50  0001 C CNN
	1    1625 1675
	-1   0    0    1   
$EndComp
$Comp
L AA_vayuO2_symbols:Conn_01x01 J9
U 1 1
P 1625 1775
F 0 "J9" H 1775 1775 50  0000 C CNN
F 1 "Conn_01x01" H 1525 1625 50  0001 C CNN
F 2 "AA_vayu:BreakOutPad2" H 1625 1775 50  0001 C CNN
F 3 "" H 1625 1775 50  0001 C CNN
	1    1625 1775
	-1   0    0    1   
$EndComp
$Comp
L AA_vayuO2_symbols:Conn_01x01 J14
U 1 1
P 1625 2775
F 0 "J14" H 1775 2775 50  0000 C CNN
F 1 "Conn_01x01" H 1525 2625 50  0001 C CNN
F 2 "AA_vayu:BreakOutPad2" H 1625 2775 50  0001 C CNN
F 3 "" H 1625 2775 50  0001 C CNN
	1    1625 2775
	-1   0    0    1   
$EndComp
$Comp
L AA_vayuO2_symbols:Conn_01x01 J15
U 1 1
P 3725 2775
F 0 "J15" H 3875 2775 50  0000 C CNN
F 1 "Conn_01x01" H 3625 2625 50  0001 C CNN
F 2 "AA_vayu:BreakOutPad2" H 3725 2775 50  0001 C CNN
F 3 "" H 3725 2775 50  0001 C CNN
	1    3725 2775
	1    0    0    -1  
$EndComp
$Comp
L AA_vayuO2_symbols:Conn_01x01 J13
U 1 1
P 3725 2675
F 0 "J13" H 3875 2675 50  0000 C CNN
F 1 "Conn_01x01" H 3625 2525 50  0001 C CNN
F 2 "AA_vayu:BreakOutPad2" H 3725 2675 50  0001 C CNN
F 3 "" H 3725 2675 50  0001 C CNN
	1    3725 2675
	1    0    0    -1  
$EndComp
$Comp
L AA_vayuO2_symbols:Conn_01x01 J12
U 1 1
P 3725 2575
F 0 "J12" H 3875 2575 50  0000 C CNN
F 1 "Conn_01x01" H 3625 2425 50  0001 C CNN
F 2 "AA_vayu:BreakOutPad2" H 3725 2575 50  0001 C CNN
F 3 "" H 3725 2575 50  0001 C CNN
	1    3725 2575
	1    0    0    -1  
$EndComp
$Comp
L AA_vayuO2_symbols:Conn_01x01 J11
U 1 1
P 3725 2475
F 0 "J11" H 3875 2475 50  0000 C CNN
F 1 "Conn_01x01" H 3625 2325 50  0001 C CNN
F 2 "AA_vayu:BreakOutPad2" H 3725 2475 50  0001 C CNN
F 3 "" H 3725 2475 50  0001 C CNN
	1    3725 2475
	1    0    0    -1  
$EndComp
$Comp
L AA_vayuO2_symbols:Conn_01x01 J10
U 1 1
P 3725 2375
F 0 "J10" H 3875 2375 50  0000 C CNN
F 1 "Conn_01x01" H 3625 2225 50  0001 C CNN
F 2 "AA_vayu:BreakOutPad2" H 3725 2375 50  0001 C CNN
F 3 "" H 3725 2375 50  0001 C CNN
	1    3725 2375
	1    0    0    -1  
$EndComp
$Comp
L AA_vayuO2_symbols:Conn_01x01 J6
U 1 1
P 3725 1575
F 0 "J6" H 3875 1575 50  0000 C CNN
F 1 "Conn_01x01" H 3625 1425 50  0001 C CNN
F 2 "AA_vayu:BreakOutPad2" H 3725 1575 50  0001 C CNN
F 3 "" H 3725 1575 50  0001 C CNN
	1    3725 1575
	1    0    0    -1  
$EndComp
$Comp
L AA_vayuO2_symbols:Conn_01x01 J3
U 1 1
P 3300 1175
F 0 "J3" H 3450 1175 50  0000 C CNN
F 1 "Conn_01x01" H 3200 1025 50  0001 C CNN
F 2 "AA_vayu:BreakOutPad2" H 3300 1175 50  0001 C CNN
F 3 "" H 3300 1175 50  0001 C CNN
	1    3300 1175
	0    -1   -1   0   
$EndComp
$Comp
L AA_vayuO2_symbols:Conn_01x01 J4
U 1 1
P 3725 1475
F 0 "J4" H 3875 1475 50  0000 C CNN
F 1 "Conn_01x01" H 3625 1325 50  0001 C CNN
F 2 "AA_vayu:BreakOutPad2" H 3725 1475 50  0001 C CNN
F 3 "" H 3725 1475 50  0001 C CNN
	1    3725 1475
	1    0    0    -1  
$EndComp
$Comp
L AA_vayuO2_symbols:Conn_01x01 J2
U 1 1
P 1625 1175
F 0 "J2" H 1775 1175 50  0000 C CNN
F 1 "Conn_01x01" H 1525 1025 50  0001 C CNN
F 2 "AA_vayu:BreakOutPad2" H 1625 1175 50  0001 C CNN
F 3 "" H 1625 1175 50  0001 C CNN
	1    1625 1175
	0    -1   -1   0   
$EndComp
Connection ~ 1625 1375
Wire Wire Line
	1625 1375 2075 1375
Wire Wire Line
	3975 1375 3775 1375
Wire Wire Line
	3275 2675 3525 2675
Wire Wire Line
	3525 2575 3275 2575
Wire Wire Line
	3275 2475 3525 2475
Wire Wire Line
	3525 2375 3275 2375
$Comp
L AA_vayuO2_symbols:Jumper_NC_Small JP2
U 1 1
P 825 1375
F 0 "JP2" H 825 1525 50  0000 C CNN
F 1 "Jumper_3V_EN" H 825 1475 50  0000 C CNN
F 2 "AA_vayu:SolderJumper-2_P1.3mm_Bridged_RoundedPad1.0x1.5mm" H 825 1375 50  0001 C CNN
F 3 "" H 825 1375 50  0001 C CNN
	1    825  1375
	1    0    0    -1  
$EndComp
Wire Wire Line
	1225 1375 1625 1375
$Comp
L AA_vayuO2_symbols:Jumper_NC_Small JP3
U 1 1
P 3675 1375
F 0 "JP3" H 3675 1525 50  0000 C CNN
F 1 "Jumper_5V_EN" H 3675 1475 50  0000 C CNN
F 2 "AA_vayu:SolderJumper-2_P1.3mm_Open_RoundedPad1.0x1.5mm" H 3675 1375 50  0001 C CNN
F 3 "" H 3675 1375 50  0001 C CNN
	1    3675 1375
	1    0    0    -1  
$EndComp
Wire Wire Line
	3300 1375 3275 1375
Text Label 3975 1375 0    40   ~ 0
5V
Connection ~ 1225 1375
Connection ~ 925  1375
Wire Wire Line
	3300 1375 3575 1375
Connection ~ 3300 1375
$EndSCHEMATC
